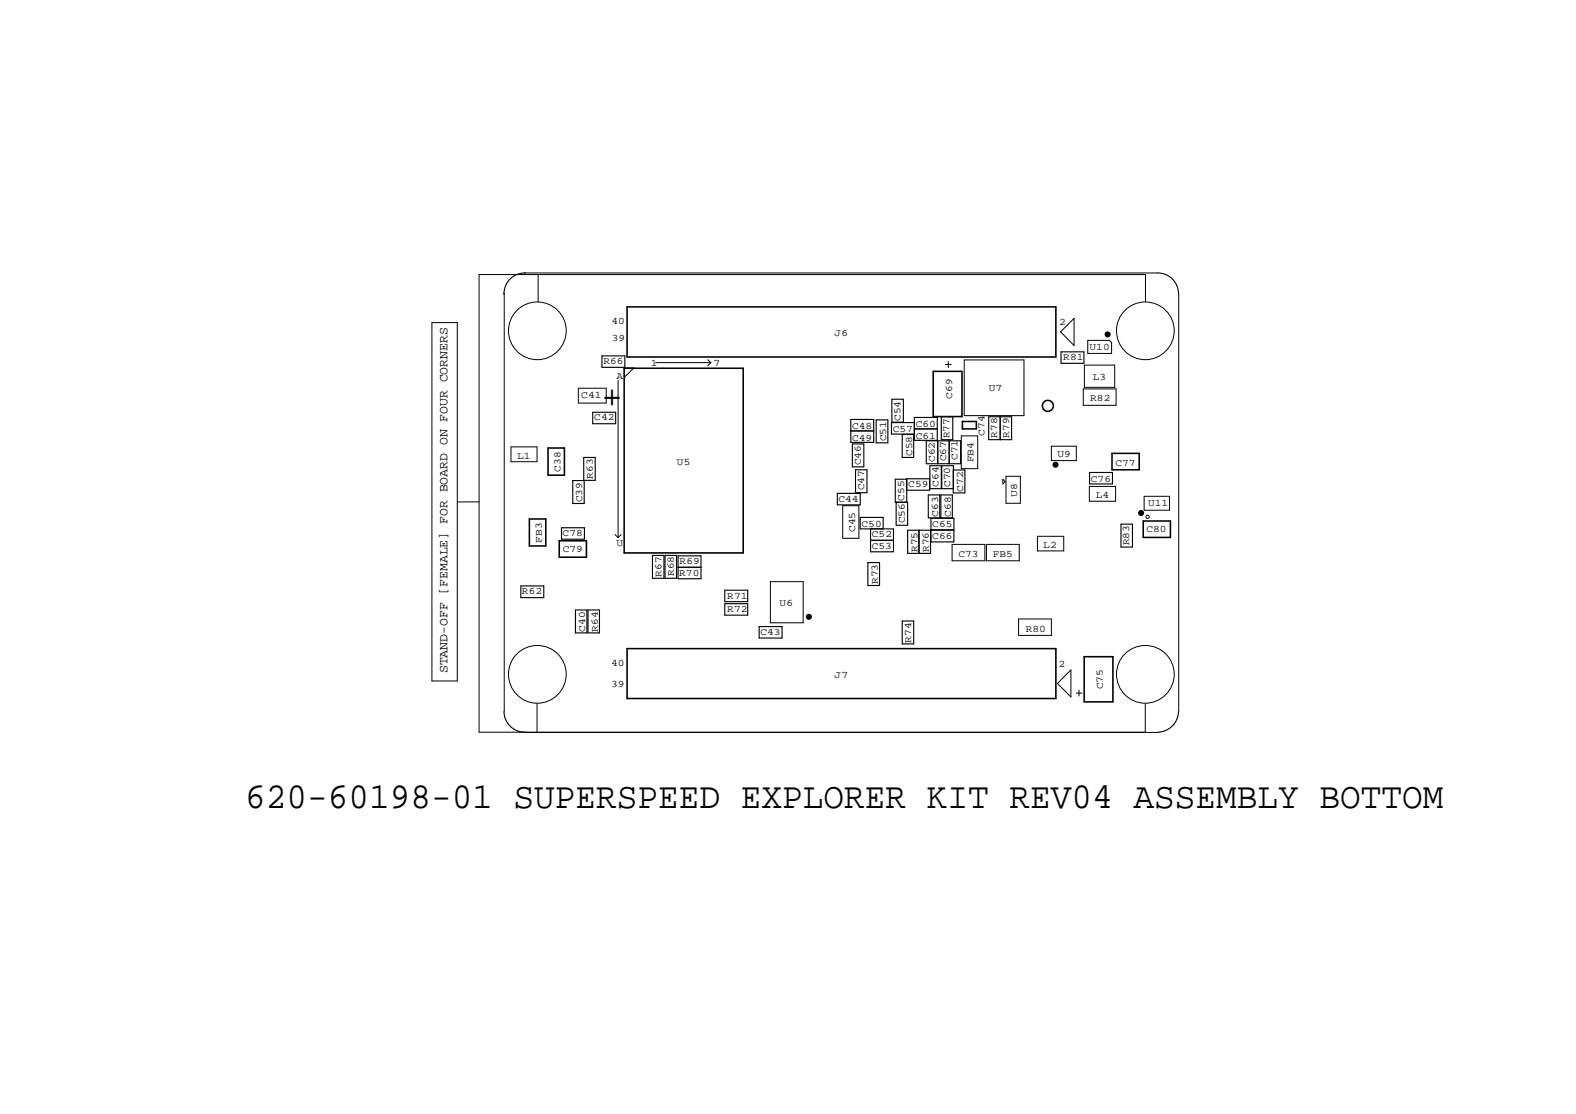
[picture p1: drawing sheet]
<svg xmlns="http://www.w3.org/2000/svg" width="297mm" height="210mm" viewBox="0 0 297 210" stroke-linecap="round" stroke-linejoin="round" font-family="sans-serif">
<g fill="none" stroke="#000" stroke-width=".19">
<path d="M95 55.4v78.7M98.9 51.4h119.3M101.4 51.7v5.2M202.4 60v5.1l-2.5-2.6zM215.9 56.8v-5.1h-125.6v86.3h125.6v-5.4M222.2 55.4v78.7M81.4 60.8h4.8v67.5h-4.8zM109 73.2h5.3v2.7h-5.3zM116.5 71.7v29.6M117.7 69.3h1.8l-1.8 1.8zM123.6 68.3h10.4M133.4 67.8l.6 .5"/>
<path d="M134 68.3l-.6 .6M178.2 68.7h1.1M178.7 68.1v1.2M181.7 67.8h11.3v10.5h-11.3zM204.2 73.3h6.2v3.1h-6.2zM204.4 68.8h5.7v4.2h-5.7zM205 64.1h4.1l.4 .4v2.1h-4.5zM86.2 94.6h4.1M96.3 84.2h4.9v2.8h-4.9zM158.8 95.3h3.1v6.1h-3.1zM181.2 82.1h3.1v6.2h-3.1zM189 90.3l.4 .5-.4 .4z"/>
<path d="M189.6 89.7h2.7v5.1h-2.7zM198.2 84.1h4.7v2.7h-4.7zM205.3 91.7h5v2.7h-5zM215.6 93.5h4.8v2.6h-4.8zM115.9 100.7l.6 .6M117.1 100.7l-.6 .6M145.2 109.6h6.2v7.7h-6.2zM179.4 102.6h6.2v3.1h-6.2zM185.9 102.6h6.2v3.1h-6.2zM192 116.6h6.2v3.1h-6.2zM195.5 101h5v2.8h-5zM98.9 138h119.3"/>
<path d="M101.2 132.6v5.4M201.8 126.2v5.1l-2.5-2.5zM202.9 130.6h1.1M203.4 130v1.1"/>
<circle cx="101.3" cy="62.3" r="5.4"/>
<circle cx="215.9" cy="62.3" r="5.4"/>
<circle cx="216.3" cy="97.4" r=".32"/>
<circle cx="101.3" cy="127.1" r="5.4"/>
<circle cx="215.9" cy="127.1" r="5.4"/>
</g>
<g fill="none" stroke="#000" stroke-width=".3">
<path d="M118.2 57.8h80.8v9.5h-80.8zM117.6 69.4h22.5v34.8h-22.5zM175.9 70h5.4v8.5h-5.4zM181.4 79.4h2.6v1.4h-2.6zM99.8 97.8h3.1v5.1h-3.1zM103.3 84.4h3.1v5.1h-3.1zM209.6 85.4h5.1v3.1h-5.1zM215.5 98.2h5.1v3.1h-5.1zM105.4 101.9h5.1v3.1h-5.1zM118.2 122.2h80.8v9.4h-80.8zM204.3 123.7h5.5v8.5h-5.5z"/>
<circle cx="197.5" cy="76.5" r="1.04"/>
</g>
<g fill="none" stroke="#000" stroke-width=".21">
<path d="M98.9 51.4h.1a3.9 3.9 0 0 0-4 4M218.2 51.4a3.9 3.9 0 0 1 3.9 4M111.7 77.7h4.3v2.1h-4.3zM113.4 67.1h4.4v2.1h-4.4zM160.4 79h4.3v4.4h-4.3zM165.1 79.1h2.2v4.3h-2.2zM168.1 75.2h2.2v4.3h-2.2zM172.3 79.6h-4.3v2.2h4.3M172.3 78.7h4.4v4.3h-4.4zM177.4 78.5h2.2v4.3h-2.2zM186.3 78.5h4.4v4.3h-4.4zM188.5 78.5v4.3"/>
<path d="M200 66.3h4.3v2.2h-4.3zM105.8 99.4h4.3v2.2h-4.3zM107.9 90.6h2.2v4.3h-2.2zM110 86.2h2.2v4.3h-2.2zM157.8 93h4.3v2.1h-4.3zM160.4 81.2h4.3M160.7 83.7h2.1v4.3h-2.1zM161.2 88.5h2.2v4.3h-2.2zM164.1 99.7v4.3h4.3v-4.3h-6.3v-2.2h4.4v2.2M168.9 94.6h2.2v4.4h-2.2zM170 81.9h2.2v4.3h-2.2zM171.1 99.9h4.3v4.4h-4.3z"/>
<path d="M172.3 80.8h4.4M173.2 99.9v4.4M174.6 83.1h6.5v4.3h-6.5zM175 93.3h2.1v4.3h-2.1zM175.2 90.2h-4.3v4.5h-2.2v-4.4h2.2M175.3 92.1h2.1v-4.3h-2.1l-.1 4.6h-4.3M175.5 99.9h4.3v2.2h-4.3zM175.5 97.7h4.3v2.1h-4.3zM176.7 83.1v4.3M177.3 93.3h2.2v4.3h-2.2zM177.5 87.8h2.2v4.3h-2.2zM178.9 83.1v4.3"/>
<path d="M179.7 88.6h2.2v4.3h-2.2zM205.4 89h4.3v2.2h-4.3zM211.3 98.8h2.1v4.3h-2.1zM98.2 110.4h4.3v2.2h-4.3zM108.5 114.9h2.1v4.4h-2.1zM110.8 114.9h2.2v4.4h-2.2zM123 104.6h2.1v4.4h-2.1zM125.3 104.6h2.2v4.4h-2.2zM127.8 104.7h4.3v4.4h-4.3zM127.8 106.9h4.3M136.6 111.2h4.3v2.2h-4.3zM136.6 113.7h4.3v2.2h-4.3z"/>
<path d="M143.1 118.1h4.3v2.1h-4.3zM163.6 106h2.2v4.3h-2.2zM164.1 101.8h4.3M170 117h2.2v4.3h-2.2zM95 134.1a3.9 3.9 0 0 0 4 3.9h-.1M222.1 134.1a4 4 0 0 1-3.9 3.9"/>
</g>
<g fill="none" stroke="#000" stroke-width=".59">
<circle cx="208.8" cy="63" r=".29"/>
<circle cx="198.9" cy="87.6" r=".29"/>
<circle cx="215.1" cy="96.7" r=".29"/>
<circle cx="152.5" cy="116.2" r=".29"/>
</g>
<g font-size="6.9">
<text x="117.3" y="73.1" transform="rotate(180 117.3 73.1)">+</text>
<text x="46.2" y="152.3">620-60198-01 SUPERSPEED EXPLORER KIT REV04 ASSEMBLY BOTTOM</text>
</g>
<text font-size="2.4" x="84.3" y="126.9" transform="rotate(-90 84.3 126.9)">STAND-OFF [FEMALE] FOR BOARD ON FOUR CORNERS</text>
<g font-size="1.9">
<text x="115.2" y="61.1">40</text>
<text x="115.3" y="64.3">39</text>
<text x="157.3" y="63.3">J6</text>
<text x="199.6" y="61.2">2</text>
<text x="205.4" y="65.9">U10</text>
<text x="113.7" y="68.6">R66</text>
<text x="116.2" y="71.4">A</text>
<text x="122.7" y="68.9">1</text>
<text x="134.4" y="68.9">7</text>
<text x="200.4" y="67.8">R81</text>
<text x="206" y="71.7">L3</text>
<text x="109.6" y="75.1">C41</text>
<text x="179.5" y="75.1" transform="rotate(-90 179.5 75.1)">C69</text>
<text x="186.3" y="73.7">U7</text>
<text x="205.5" y="75.6">R82</text>
<text x="112" y="79.1">C42</text>
<text x="160.6" y="80.9">C48</text>
<text x="160.6" y="83.1">C49</text>
<text x="167" y="83.2" transform="rotate(-90 167 83.2)">C51</text>
<text x="168.3" y="81.5">C57</text>
<text x="169.7" y="79.3" transform="rotate(-90 169.7 79.3)">C54</text>
<text x="172.6" y="82.7">C61</text>
<text x="172.6" y="80.5">C60</text>
<text x="179" y="82.6" transform="rotate(-90 179 82.6)">R77</text>
<text x="185.6" y="82.1" transform="rotate(-90 185.6 82.1)">C74</text>
<text x="188" y="82.5" transform="rotate(-90 188 82.5)">R78</text>
<text x="190.2" y="82.5" transform="rotate(-90 190.2 82.5)">R79</text>
<text x="97.5" y="86.4">L1</text>
<text x="105.6" y="88.9" transform="rotate(-90 105.6 88.9)">C38</text>
<text x="127.6" y="87.6">U5</text>
<text x="162.3" y="87.7" transform="rotate(-90 162.3 87.7)">C46</text>
<text x="171.9" y="85.9" transform="rotate(-90 171.9 85.9)">C58</text>
<text x="176.2" y="87.1" transform="rotate(-90 176.2 87.1)">C62</text>
<text x="178.3" y="86.9" transform="rotate(-90 178.3 86.9)">C67</text>
<text x="180.5" y="86.7" transform="rotate(-90 180.5 86.7)">C71</text>
<text x="183.5" y="87.1" transform="rotate(-90 183.5 87.1)">FB4</text>
<text x="199.3" y="86">U9</text>
<text x="210.2" y="87.8">C77</text>
<text x="109.7" y="94.7" transform="rotate(-90 109.7 94.7)">C39</text>
<text x="111.7" y="90.2" transform="rotate(-90 111.7 90.2)">R63</text>
<text x="158" y="94.5">C44</text>
<text x="162.9" y="92.4" transform="rotate(-90 162.9 92.4)">C47</text>
<text x="170.4" y="94.4" transform="rotate(-90 170.4 94.4)">C55</text>
<text x="171.2" y="91.8">C59</text>
<text x="176.9" y="91.7" transform="rotate(-90 176.9 91.7)">C64</text>
<text x="179.1" y="91.8" transform="rotate(-90 179.1 91.8)">C70</text>
<text x="181.6" y="92.6" transform="rotate(-90 181.6 92.6)">C72</text>
<text x="191.7" y="93.6" transform="rotate(-90 191.7 93.6)">U8</text>
<text x="205.6" y="90.9">C76</text>
<text x="206.5" y="93.9">L4</text>
<text x="216.4" y="95.4">U11</text>
<text x="106" y="101">C78</text>
<text x="161.2" y="100.2" transform="rotate(-90 161.2 100.2)">C45</text>
<text x="162.4" y="99.4">C50</text>
<text x="164.3" y="101.3">C52</text>
<text x="170.5" y="98.6" transform="rotate(-90 170.5 98.6)">C56</text>
<text x="175.7" y="99.3">C65</text>
<text x="175.7" y="101.6">C66</text>
<text x="176.8" y="97.3" transform="rotate(-90 176.8 97.3)">C63</text>
<text x="179.2" y="97.3" transform="rotate(-90 179.2 97.3)">C68</text>
<text x="216.1" y="100.2">C80</text>
<text x="102.1" y="102.2" transform="rotate(-90 102.1 102.2)">FB3</text>
<text x="106.1" y="104">C79</text>
<text x="116.2" y="102.8">U</text>
<text x="128.1" y="106.3">R69</text>
<text x="164.3" y="103.4">C53</text>
<text x="172.9" y="104" transform="rotate(-90 172.9 104)">R75</text>
<text x="175.1" y="104" transform="rotate(-90 175.1 104)">R76</text>
<text x="180.6" y="104.9">C73</text>
<text x="187.1" y="104.9">FB5</text>
<text x="196.6" y="103.2">L2</text>
<text x="212.8" y="102.7" transform="rotate(-90 212.8 102.7)">R83</text>
<text x="98.4" y="112">R62</text>
<text x="124.7" y="108.7" transform="rotate(-90 124.7 108.7)">R67</text>
<text x="127" y="108.5" transform="rotate(-90 127 108.5)">R68</text>
<text x="128" y="108.5">R70</text>
<text x="137.1" y="112.9">R71</text>
<text x="165.4" y="110.1" transform="rotate(-90 165.4 110.1)">R73</text>
<text x="110.3" y="119" transform="rotate(-90 110.3 119)">C40</text>
<text x="112.7" y="119" transform="rotate(-90 112.7 119)">R64</text>
<text x="137.1" y="115.2">R72</text>
<text x="143.3" y="119.7">C43</text>
<text x="146.9" y="114.3">U6</text>
<text x="193.3" y="119.2">R80</text>
<text x="115.2" y="125.4">40</text>
<text x="171.7" y="121.1" transform="rotate(-90 171.7 121.1)">R74</text>
<text x="199.5" y="125.6">2</text>
<text x="115.2" y="129.4">39</text>
<text x="157.3" y="127.7">J7</text>
<text x="207.9" y="129.9" transform="rotate(-90 207.9 129.9)">C75</text>
</g>
</svg>
